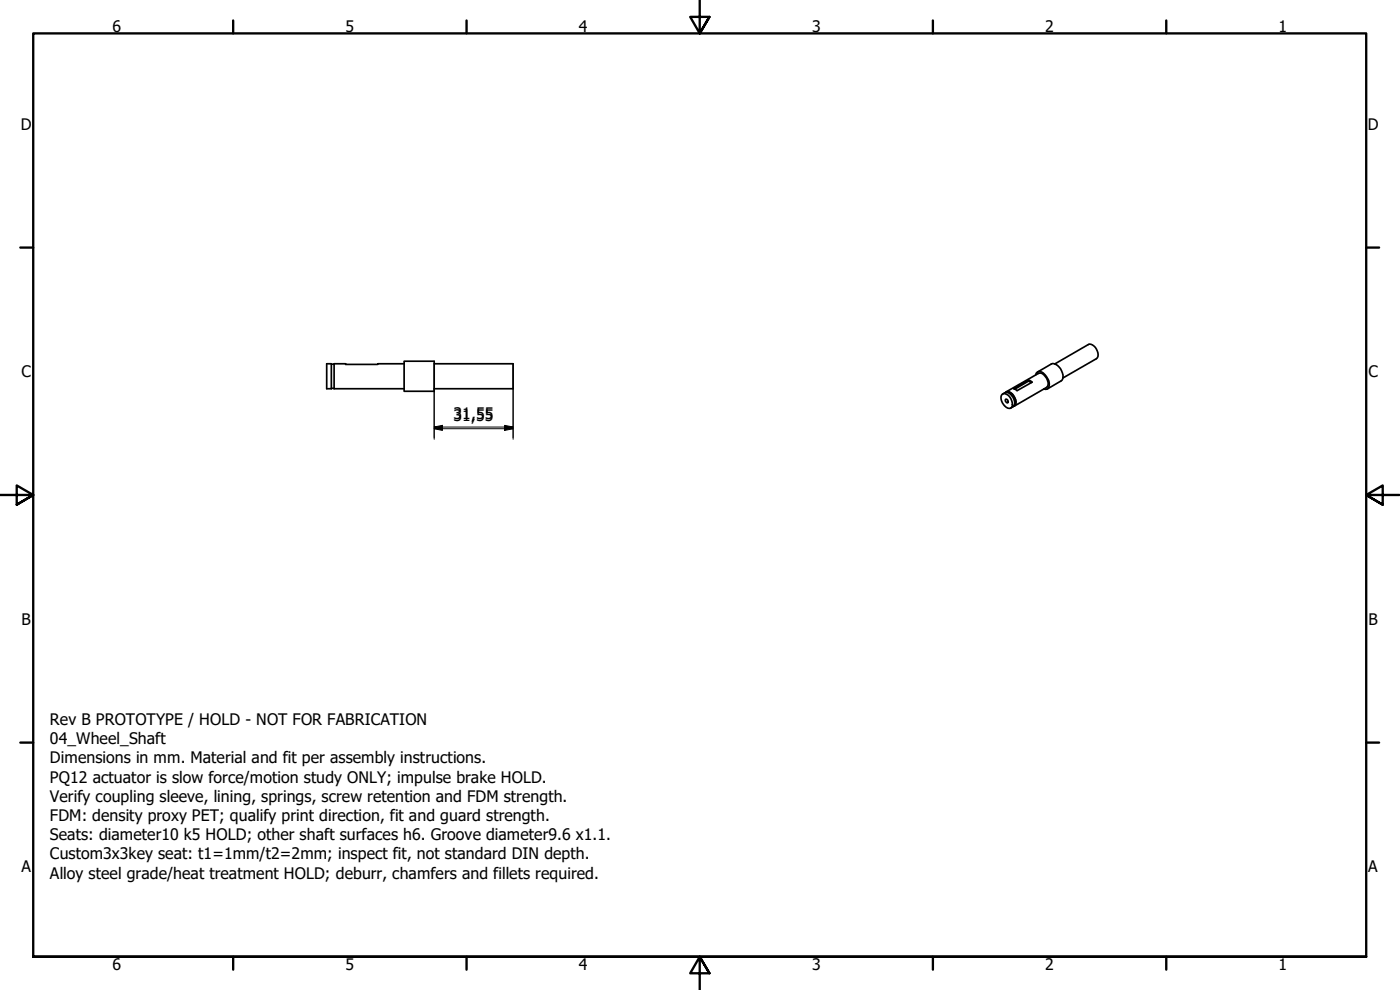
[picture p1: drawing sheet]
<svg xmlns="http://www.w3.org/2000/svg" width="420mm" height="297mm" viewBox="0 0 420 297" stroke-linecap="round" stroke-linejoin="round" font-family="sans-serif">
<!-- layer: Visible (ISO) -->
<g fill="none" stroke="#000" stroke-width=".51">
<path d="M98 109.1h1.4v7.5h-1.4zM99.4 116.5h.9M99.4 109.3h.9M121.3 109.1h-7.9v.2l-13.1-.2v7.5h21M121.3 108.4h9v9h-9zM130.3 109.1h23.7v7.5h-23.7M300.8 118.3a2.47 2.47 0 0 1 3 2.5 1.16 1.16 0 0 1-.3 1.5 1.16 1.16 0 0 1-1.5-.1 3 3 0 0 1-1.2-3.9zM300.9 118.2a1.72 1.72 0 0 1 2.8 .5l.6 1.1a1.69 1.69 0 0 1-1 2.6M301.8 119.9l.1-.2 .5 .3 .2 .6-.2 .3-.6-.5zM301.8 117.7a1.75 1.75 0 0 1 2.4 1 2.15 2.15 0 0 1 0 3.2M301.9 117.6l9.7-5.5a2.01 2.01 0 0 1 2.5 1.4l.2 .5a1.85 1.85 0 0 1-.2 2.3l-9.7 5.5M302 117.7a2.46 2.46 0 0 1 2.7 2.2 1.5 1.5 0 0 1-.4 1.9"/>
<path d="M304.2 116.6l4.5-2.6 1.1 .7-4.6 2.5zM308.7 114v.3l-4.2 2.5M308.7 114.3l.8 .5M310.8 112.5a1.27 1.27 0 0 1 1-1 1.27 1.27 0 0 1 1.3 .4 3.6 3.6 0 0 1 1.4 4.6l-.3 .3-1-.1M311.4 111.6l4.1-2.4a3.1 3.1 0 0 1 3.3 2.7 2.17 2.17 0 0 1-.3 2.4l-4.2 2.4M316.5 109.2l10.1-5.8a2.81 2.81 0 0 1 3 3.1l-.5 1.1-10.1 5.8"/>
</g>
<circle cx="302" cy="117.7" r=".25" fill="#000"/>
<!-- layer: Border (ISO) -->
<g fill="none" stroke="#000" stroke-width=".7">
<path d="M70 6.1v3.9M140 6.1v3.9M210 0v10l-2.9-4.9h5.8l-2.9 4.9 2.9-4.9M280 6.1v3.9M350 6.1v3.9M6.1 74.3h3.9M410 74.3h3.9M0 148.5h10l-5-2.8v5.7l5-2.9-5 2.9M420 148.5h-10l5-2.8v5.7l-5-2.9 5 2.9M6.1 222.8h3.9M410 222.8h3.9M10 287.1v-277.1h400v277.1h-400h400"/>
<path d="M70 287.1v3.8M140 287.1v3.8M212.9 292l-2.9-4.9 2.9 4.9h-5.8l2.9-4.9v9.9M280 287.1v3.8M350 287.1v3.8"/>
</g>
<!-- layer: Dimension (ISO) -->
<path d="M130.3 109.1v22.7M154 109.1v22.7M130.3 128.6l2.5-.5v1zM130.3 128.1l2.5-.5v1zM130.3 128.6h23.7M130.3 128.1h23.7M151.4 128.1l2.6 .5-2.6 .5zM151.4 127.6l2.6 .5-2.6 .5z" fill="none" stroke="#000" stroke-width=".3"/>
<path d="M130.3 128.6l2.5-.5v1zM130.3 128.1l2.5-.5v1zM151.4 128.1l2.6 .5-2.6 .5zM151.4 127.6l2.6 .5-2.6 .5z" fill="#000"/>
<g font-size="4.8">
<text x="33.7" y="9.6">6</text>
<text x="103.7" y="9.6">5</text>
<text x="173.7" y="9.6">4</text>
<text x="243.7" y="9.6">3</text>
<text x="313.7" y="9.6">2</text>
<text x="383.7" y="9.6">1</text>
<text x="6.2" y="38.9">D</text>
<text x="410.5" y="38.9">D</text>
<text x="6.4" y="113.1">C</text>
<text x="410.7" y="113.1">C</text>
<text x="136.1" y="126.2">31,55</text>
<text x="6.4" y="187.4">B</text>
<text x="410.7" y="187.4">B</text>
<text x="15" y="217.5">Rev B PROTOTYPE / HOLD - NOT FOR FABRICATION</text>
<text x="15" y="223.3">04_Wheel_Shaft</text>
<text x="15" y="229">Dimensions in mm. Material and fit per assembly instructions.</text>
<text x="15" y="234.8">PQ12 actuator is slow force/motion study ONLY; impulse brake HOLD.</text>
<text x="15" y="240.6">Verify coupling sleeve, lining, springs, screw retention and FDM strength.</text>
<text x="15" y="246.4">FDM: density proxy PET; qualify print direction, fit and guard strength.</text>
<text x="15" y="252.1">Seats: diameter10 k5 HOLD; other shaft surfaces h6. Groove diameter9.6 x1.1.</text>
<text x="15" y="257.9">Custom3x3key seat: t1=1mm/t2=2mm; inspect fit, not standard DIN depth.</text>
<text x="6.4" y="261.7">A</text>
<text x="15" y="263.6">Alloy steel grade/heat treatment HOLD; deburr, chamfers and fillets required.</text>
<text x="410.7" y="261.7">A</text>
<text x="33.7" y="290.9">6</text>
<text x="103.7" y="290.9">5</text>
<text x="173.7" y="290.9">4</text>
<text x="243.7" y="290.9">3</text>
<text x="313.7" y="290.9">2</text>
<text x="383.7" y="290.9">1</text>
</g>
</svg>
